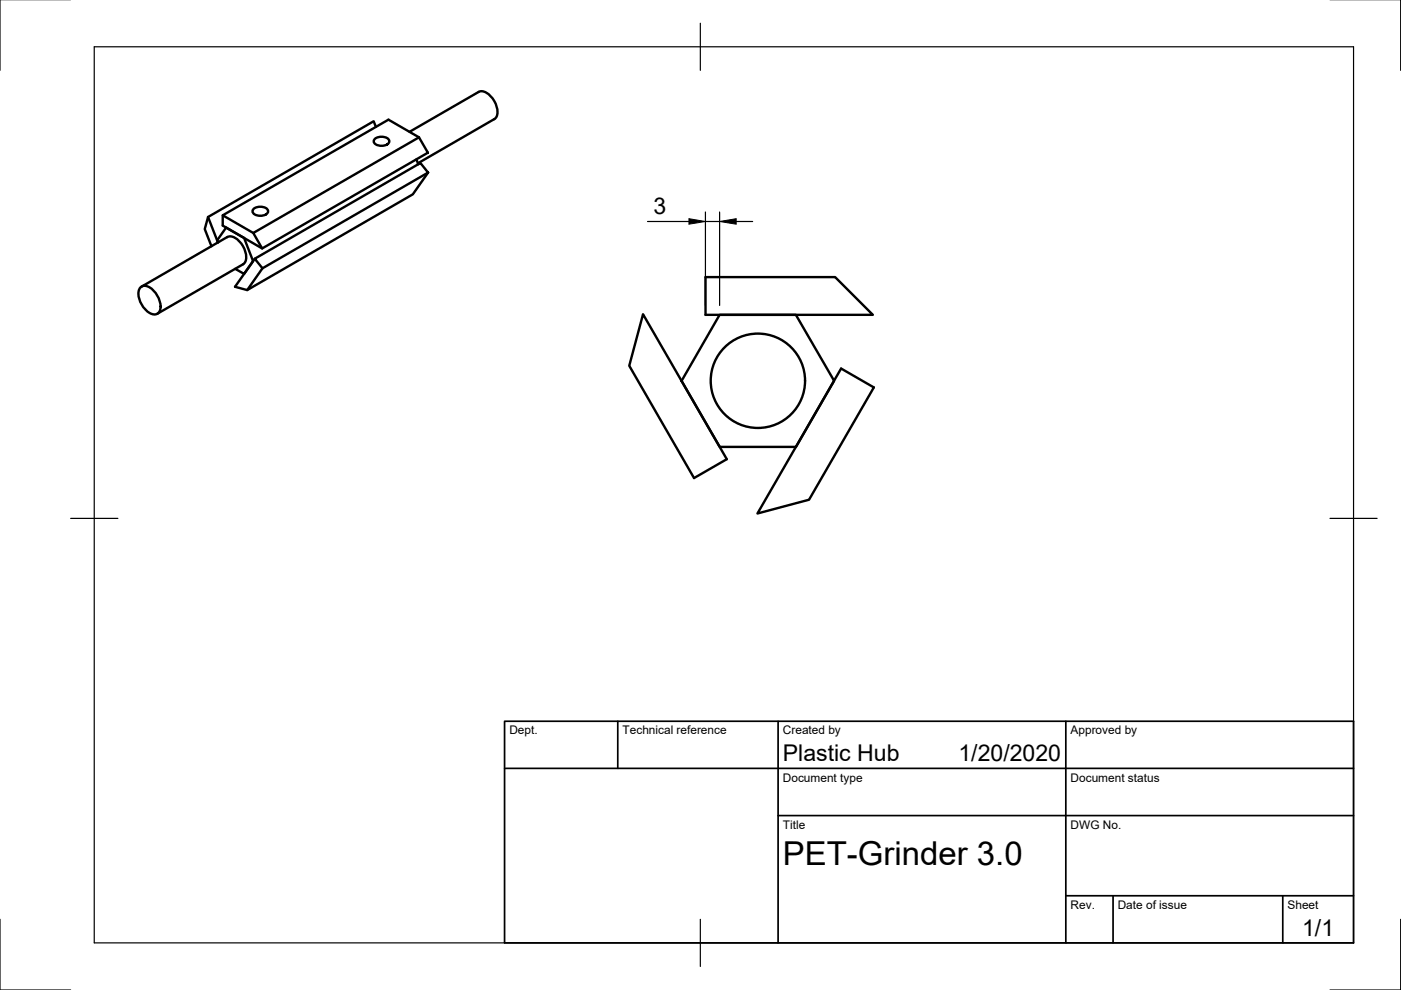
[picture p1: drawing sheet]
<svg xmlns="http://www.w3.org/2000/svg" width="297mm" height="210mm" viewBox="0 0 297 210" stroke-linecap="round" stroke-linejoin="round" font-family="sans-serif">
<!-- layer: Visible -->
<g fill="none" stroke="#000" stroke-width=".51">
<path d="M79.4 29.5a2.16 2.16 0 0 1 3.1 .3 1.43 1.43 0 0 1-1.9 1.1 1.27 1.27 0 0 1-1.4-1.1zM79.7 26.9l-.5-1.2-35.1 20.3-.7 2.6 1.4 3.6M86.8 28l14.7-8.5a2.54 2.54 0 0 1 2.9 1.3 4 4 0 0 1 .7 4.2l-16.5 9.6M88.3 33.8l.4 1M88.8 29.1l-6.4-3.7-35.2 20.2v2.2l8.4 4.9M90.8 36.6l-3.3 4.6-35.1 20.3-2.6-.7 4.2-5.9M44.1 46l2.1 5.4-.2-.4 1.9-2.7M47.2 45.6l6.5 3.8M51.8 50.5l1.9 4.9-1.9 2.7-1.9-1.1M53.7 49.4l35.1-20.3 1.9 3.3-35.1 20.3zM53.7 44.4a2.16 2.16 0 0 1 3.1 .2 1.43 1.43 0 0 1-1.9 1.1 1.27 1.27 0 0 1-1.4-1.1zM54 54.9l35.1-20.3 1.7 2-35.2 20.3z"/>
<path d="M55.6 56.9l-3.2 4.6M149.6 58.8h27.5l8 8h-35.5zM29.9 60.9a2.17 2.17 0 0 1 2.8 .9 4.4 4.4 0 0 1 1.1 4.3 1.63 1.63 0 0 1-2.6-.1 4.5 4.5 0 0 1-1.6-4.8zM30 60.8l18.2-10.5a2.54 2.54 0 0 1 2.9 1.3 4 4 0 0 1 .8 4.1l-18.5 10.8M136.3 66.6l17.8 30.8-6.9 4-13.8-23.9zM152.6 66.8h16.1l8.1 13.9-8 14.1h-16.2l-8.1-14zM178.3 78.1l7 4-13.8 23.9-10.9 2.9z"/>
<circle cx="160.7" cy="80.7" r="10"/>
</g>
<!-- layer: Border -->
<path d="M0 -.1v15M297 -.1v15M20 9.9h267v190h-267zM148.5 4.9v10M15 109.9h10M282 109.9h10M0 194.9v15h15M148.5 194.9v10M297 194.9v15h-15" fill="none" stroke="#000" stroke-width=".25"/>
<!-- layer: TitleBlock -->
<path d="M107 152.9h180v47h-180zM131 152.9v10M165 152.9v47M226 152.9v47M107 162.9h180M165 172.9h122M226 189.9h61M236 189.9v10M272 189.9v10" fill="none" stroke="#000" stroke-width=".36"/>
<!-- layer: Dimensions -->
<path d="M137.3 47h8.8M149.6 45v19.8M149.6 47h3M152.6 45v19.8M156.1 47h3.5" fill="none" stroke="#000" stroke-width=".25"/>
<path d="M146.1 46.4l3.5 .6-3.5 .5zM152.6 47l3.5-.6v1.1z" fill="#000" stroke="#000" stroke-width=".21"/>
<text font-size="7" x="166" y="183.4">PET-Grinder 3.0</text>
<g font-size="4.9">
<text x="138.6" y="45.4">3</text>
<text x="166" y="161.4">Plastic Hub</text>
<text x="203.2" y="161.4">1/20/2020</text>
<text x="276.1" y="198.6">1/1</text>
</g>
<g font-size="2.5">
<text x="108" y="155.7">Dept.</text>
<text x="132" y="155.7">Technical reference</text>
<text x="166" y="155.7">Created by</text>
<text x="227" y="155.7">Approved by</text>
<text x="166" y="165.7">Document type</text>
<text x="227" y="165.7">Document status</text>
<text x="166" y="175.7">Title</text>
<text x="227" y="175.7">DWG No.</text>
<text x="227" y="192.7">Rev.</text>
<text x="237" y="192.7">Date of issue</text>
<text x="273" y="192.7">Sheet</text>
</g>
</svg>
